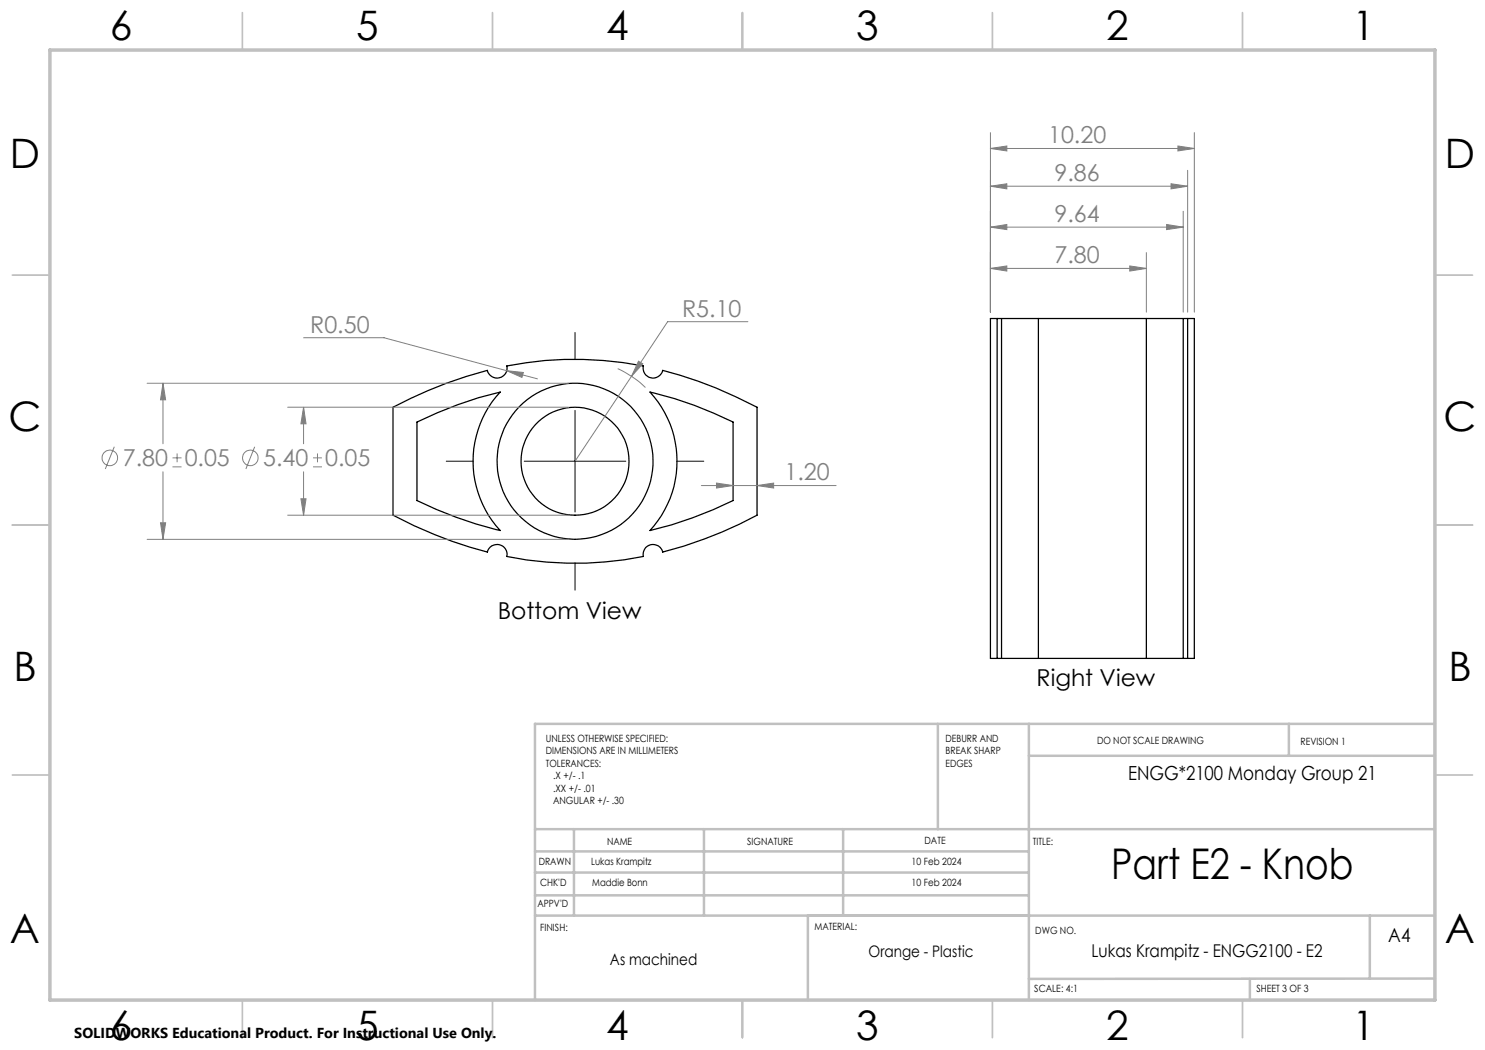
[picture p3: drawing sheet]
<svg xmlns="http://www.w3.org/2000/svg" width="297mm" height="210mm" viewBox="0 0 297 210" stroke-linecap="round" stroke-linejoin="round" font-family="sans-serif">
<g fill="none" stroke="#000" stroke-width=".25">
<path d="M130 78.4a73.3 73.3 0 0 1 16.6 6v15.7a78.7 78.7 0 0 1-16.6 6 20.5 20.5 0 0 0 0-27.7zM199.4 63.7h.8M199.4 63.7h-1.3v68h1.3M199.4 63.7v68M207.7 63.7h-7.4v68h7.4M207.7 63.7v68M207.7 63.7h21.6M229.3 63.7h7.3v68h-7.3M229.3 63.7v68M236.7 63.7h.8M237.5 63.7h1.4l-.1 68h-1.3M237.5 63.7v68"/>
<path d="M78.6 81.4a88 88 0 0 1 18.9-7.3 1.99 1.99 0 0 0 2.3 1.5 1.99 1.99 0 0 0 1.6-2.4 70.3 70.3 0 0 1 27.3 0 1.99 1.99 0 0 0 1.5 2.4 1.99 1.99 0 0 0 2.3-1.5 84.7 84.7 0 0 1 18.9 7.3v21.6a83.1 83.1 0 0 1-18.9 7.4 1.99 1.99 0 0 0-2.3-1.5 1.99 1.99 0 0 0-1.5 2.4 68.4 68.4 0 0 1-27.3 0 1.99 1.99 0 0 0-1.6-2.4 1.99 1.99 0 0 0-2.3 1.5 84.7 84.7 0 0 1-18.9-7.4zM83.4 84.4a78.1 78.1 0 0 1 16.6-6 20.4 20.4 0 0 0 0 27.7 78.2 78.2 0 0 1-16.6-6zM199.4 131.7h.8M207.7 131.7h21.6M236.7 131.7h.8"/>
<circle cx="115" cy="92.3" r="10.8"/>
<circle cx="115" cy="92.3" r="15.6"/>
</g>
<g fill="none" stroke="#808080" stroke-width=".2">
<path d="M198.1 37.2l3.3-.4v1zM198.1 29.7l3.3-.5v1zM198.1 26.5v35.9M198.1 37.2h39.4M198.1 29.7h40.8M234.2 36.8l3.3 .4-3.3 .6zM235.6 29.2l3.3 .5-3.3 .5zM237.5 34.1v28.3M238.9 26.5v35.9M198.1 45.4l3.3-.5v1zM198.1 53.7l3.3-.5v1zM198.1 45.4h38.5"/>
<path d="M198.1 53.7h31.2M226 53.2l3.3 .5-3.3 .5zM229.3 50.5v11.9M233.3 44.9l3.3 .5-3.3 .5zM236.6 42.3v20.1M29.4 76.7h84.3M32.6 76.7l.5 3.3h-1zM32.6 76.7v12.1M60.7 67.5h16.1l24.6 6.6M101.4 74.1l3.3 .4-.3 1zM101.4 74.1l6.1 1.7M123.5 73.7a20.3 20.3 0 0 1 5.6 3.8"/>
<path d="M127.7 72.2l.9 .6-2.3 2.5zM149.6 64.3h-16.1l-18.5 27.9M22.9 89.4l-1.8 4.4M32.6 94.4v13.5M34.5 93.4h1.8M34.5 91.6h1.8M35.4 90.7v1.8M50.9 89.4l-1.7 4.4M57.5 81.4h56.2M60.2 99.8h1l-.5 3.2zM60.7 81.4l.5 3.4h-1zM60.7 81.4v7.4"/>
<path d="M60.7 94.4v8.6M62.6 93.4h1.8M62.6 91.6h1.8M63.5 90.7v1.8M140.3 97.1h26.9M143.3 96.6l3.3 .5-3.3 .5zM151.4 97.1l3.3-.5v1zM29.4 107.9h84.3M32.1 104.6h1l-.5 3.3zM57.5 103h56.2"/>
<circle cx="22" cy="91.6" r="1.56"/>
<circle cx="50" cy="91.6" r="1.56"/>
</g>
<path d="M115 66.5v5.4M89.3 92.2h5.4M104.8 92.2h20.4M115 82.1v20.3M135.3 92.2h5.5M115 112.6v5.4" fill="none" stroke="#000" stroke-width=".2"/>
<g fill="none" stroke="#c0c0c0" stroke-width=".35">
<path d="M48.5 2.5v7.5M98.5 2.5v7.5M148.5 2.5v7.5M198.5 2.5v7.5M248.5 2.5v7.5M2.5 55h7.5M287 55h7.5M2.5 105h7.5M287 105h7.5M2.5 155h7.5M287 155h7.5M48.5 200v7.5"/>
<path d="M98.5 200v7.5M148.5 200v7.5M198.5 200v7.5M248.5 200v7.5"/>
</g>
<g fill="none" stroke="#c0c0c0" stroke-width=".5">
<path d="M187.6 144.8v21M205.8 144.8v55.2M205.8 151.2h81.2M257.8 144.8v6.4M287 144.8h-180v55.2M107 165.8h180M107 174.5h98.8M107 170.3h98.8M107 179.1h98.8M114.8 165.8v17.3M140.8 165.8v17.3M168.6 165.8v17.3"/>
<path d="M107 183.1h180M161.6 183.1v16.9M250 195.8v4.2M274 183.1v12.6M287 195.7l-81.2 .1"/>
</g>
<path d="M10 10h277v190h-277z" fill="none" stroke="#c0c0c0" stroke-width=".7"/>
<path d="M198.1 37.2l3.3-.4v1zM234.2 36.8l3.3 .4-3.3 .6zM198.1 45.4l3.3-.5v1zM233.3 44.9l3.3 .5-3.3 .5zM198.1 53.7l3.3-.5v1zM226 53.2l3.3 .5-3.3 .5zM198.1 29.7l3.3-.5v1zM235.6 29.2l3.3 .5-3.3 .5zM60.7 81.4l.5 3.4h-1zM60.2 99.8h1l-.5 3.2zM32.6 76.7l.5 3.3h-1zM32.1 104.6h1l-.5 3.3zM101.4 74.1l3 1.4 .3-1zM127.7 72.2l-1.4 3.1 2.3-2.5zM143.3 96.6l3.3 .5-3.3 .5zM151.4 97.1l3.3-.5v1z" fill="#808080"/>
<text font-size="8.5" x="222.2" y="175.9">Part E2 - Knob</text>
<g font-size="8.1">
<text x="22" y="8">6</text>
<text x="71.2" y="8">5</text>
<text x="121.2" y="8">4</text>
<text x="171.3" y="8">3</text>
<text x="221.3" y="8">2</text>
<text x="270.5" y="8">1</text>
<text x="2" y="33.6">D</text>
<text x="289" y="33.6">D</text>
<text x="1.7" y="86.1">C</text>
<text x="288.7" y="86.1">C</text>
<text x="2.7" y="136.1">B</text>
<text x="289.7" y="136.1">B</text>
<text x="2" y="188.6">A</text>
<text x="289" y="188.6">A</text>
<text x="22" y="208">6</text>
<text x="71.2" y="208">5</text>
<text x="121.2" y="208">4</text>
<text x="171.3" y="208">3</text>
<text x="221.3" y="208">2</text>
<text x="270.5" y="208">1</text>
</g>
<g font-size="4.7" fill="#808080">
<text x="209.6" y="28.7">10.20</text>
<text x="210.9" y="36.2">9.86</text>
<text x="210.9" y="44.4">9.64</text>
<text x="210.9" y="52.7">7.80</text>
<text x="136.4" y="63.3">R5.10</text>
<text x="62" y="66.5">R0.50</text>
<text x="24.5" y="93.3">7.80</text>
<text x="36.9" y="93.3">0.05</text>
<text x="52.6" y="93.3">5.40</text>
<text x="65" y="93.3">0.05</text>
<text x="156.9" y="96.1">1.20</text>
</g>
<g font-size="4.7">
<text x="99.5" y="123.8">Bottom View</text>
<text x="207.3" y="137.3">Right View</text>
</g>
<g font-size="3.9">
<text x="225.6" y="156.1">ENGG*2100 Monday Group 21</text>
<text x="277.7" y="188.3">A4</text>
</g>
<text font-size="3.5" x="218.3" y="191.4">Lukas Krampitz - ENGG2100 - E2</text>
<g font-size="3.2">
<text x="173.7" y="191.4">Orange - Plastic</text>
<text x="122" y="193">As machined</text>
</g>
<text font-size="2.9" x="14.9" y="207.6">SOLIDWORKS Educational Product. For Instructional Use Only.</text>
<g font-size="2">
<text x="109.2" y="148.3">UNLESS OTHERWISE SPECIFIED:</text>
<text x="189.1" y="148.3">DEBURR AND</text>
<text x="219.4" y="148.8">DO NOT SCALE DRAWING</text>
<text x="260.1" y="149">REVISION 1</text>
<text x="109.2" y="150.8">DIMENSIONS ARE IN MILLIMETERS</text>
<text x="109.2" y="153.3">TOLERANCES:</text>
<text x="110.6" y="155.8">.X +/- .1</text>
<text x="189.1" y="150.8">BREAK SHARP</text>
<text x="189.1" y="153.3">EDGES</text>
<text x="110.6" y="160.8">ANGULAR +/- .30</text>
<text x="110.6" y="158.3">.XX +/- .01</text>
<text x="107.7" y="173">DRAWN</text>
<text x="118.2" y="173">Lukas Krampitz</text>
<text x="121.4" y="168.9">NAME</text>
<text x="149.5" y="168.9">SIGNATURE</text>
<text x="182.3" y="173">10 Feb 2024</text>
<text x="184.9" y="168.9">DATE</text>
<text x="206.5" y="169">TITLE:</text>
<text x="108" y="177.3">CHK'D</text>
<text x="118.4" y="177.3">Maddie Bonn</text>
<text x="182.3" y="177.3">10 Feb 2024</text>
<text x="107.5" y="181.4">APPV'D</text>
<text x="162.9" y="186">MATERIAL:</text>
<text x="108" y="186.1">FINISH:</text>
<text x="207.1" y="186.8">DWG NO.</text>
<text x="206.9" y="198.4">SCALE: 4:1</text>
<text x="251.3" y="198.4">SHEET 3 OF 3</text>
</g>
</svg>
